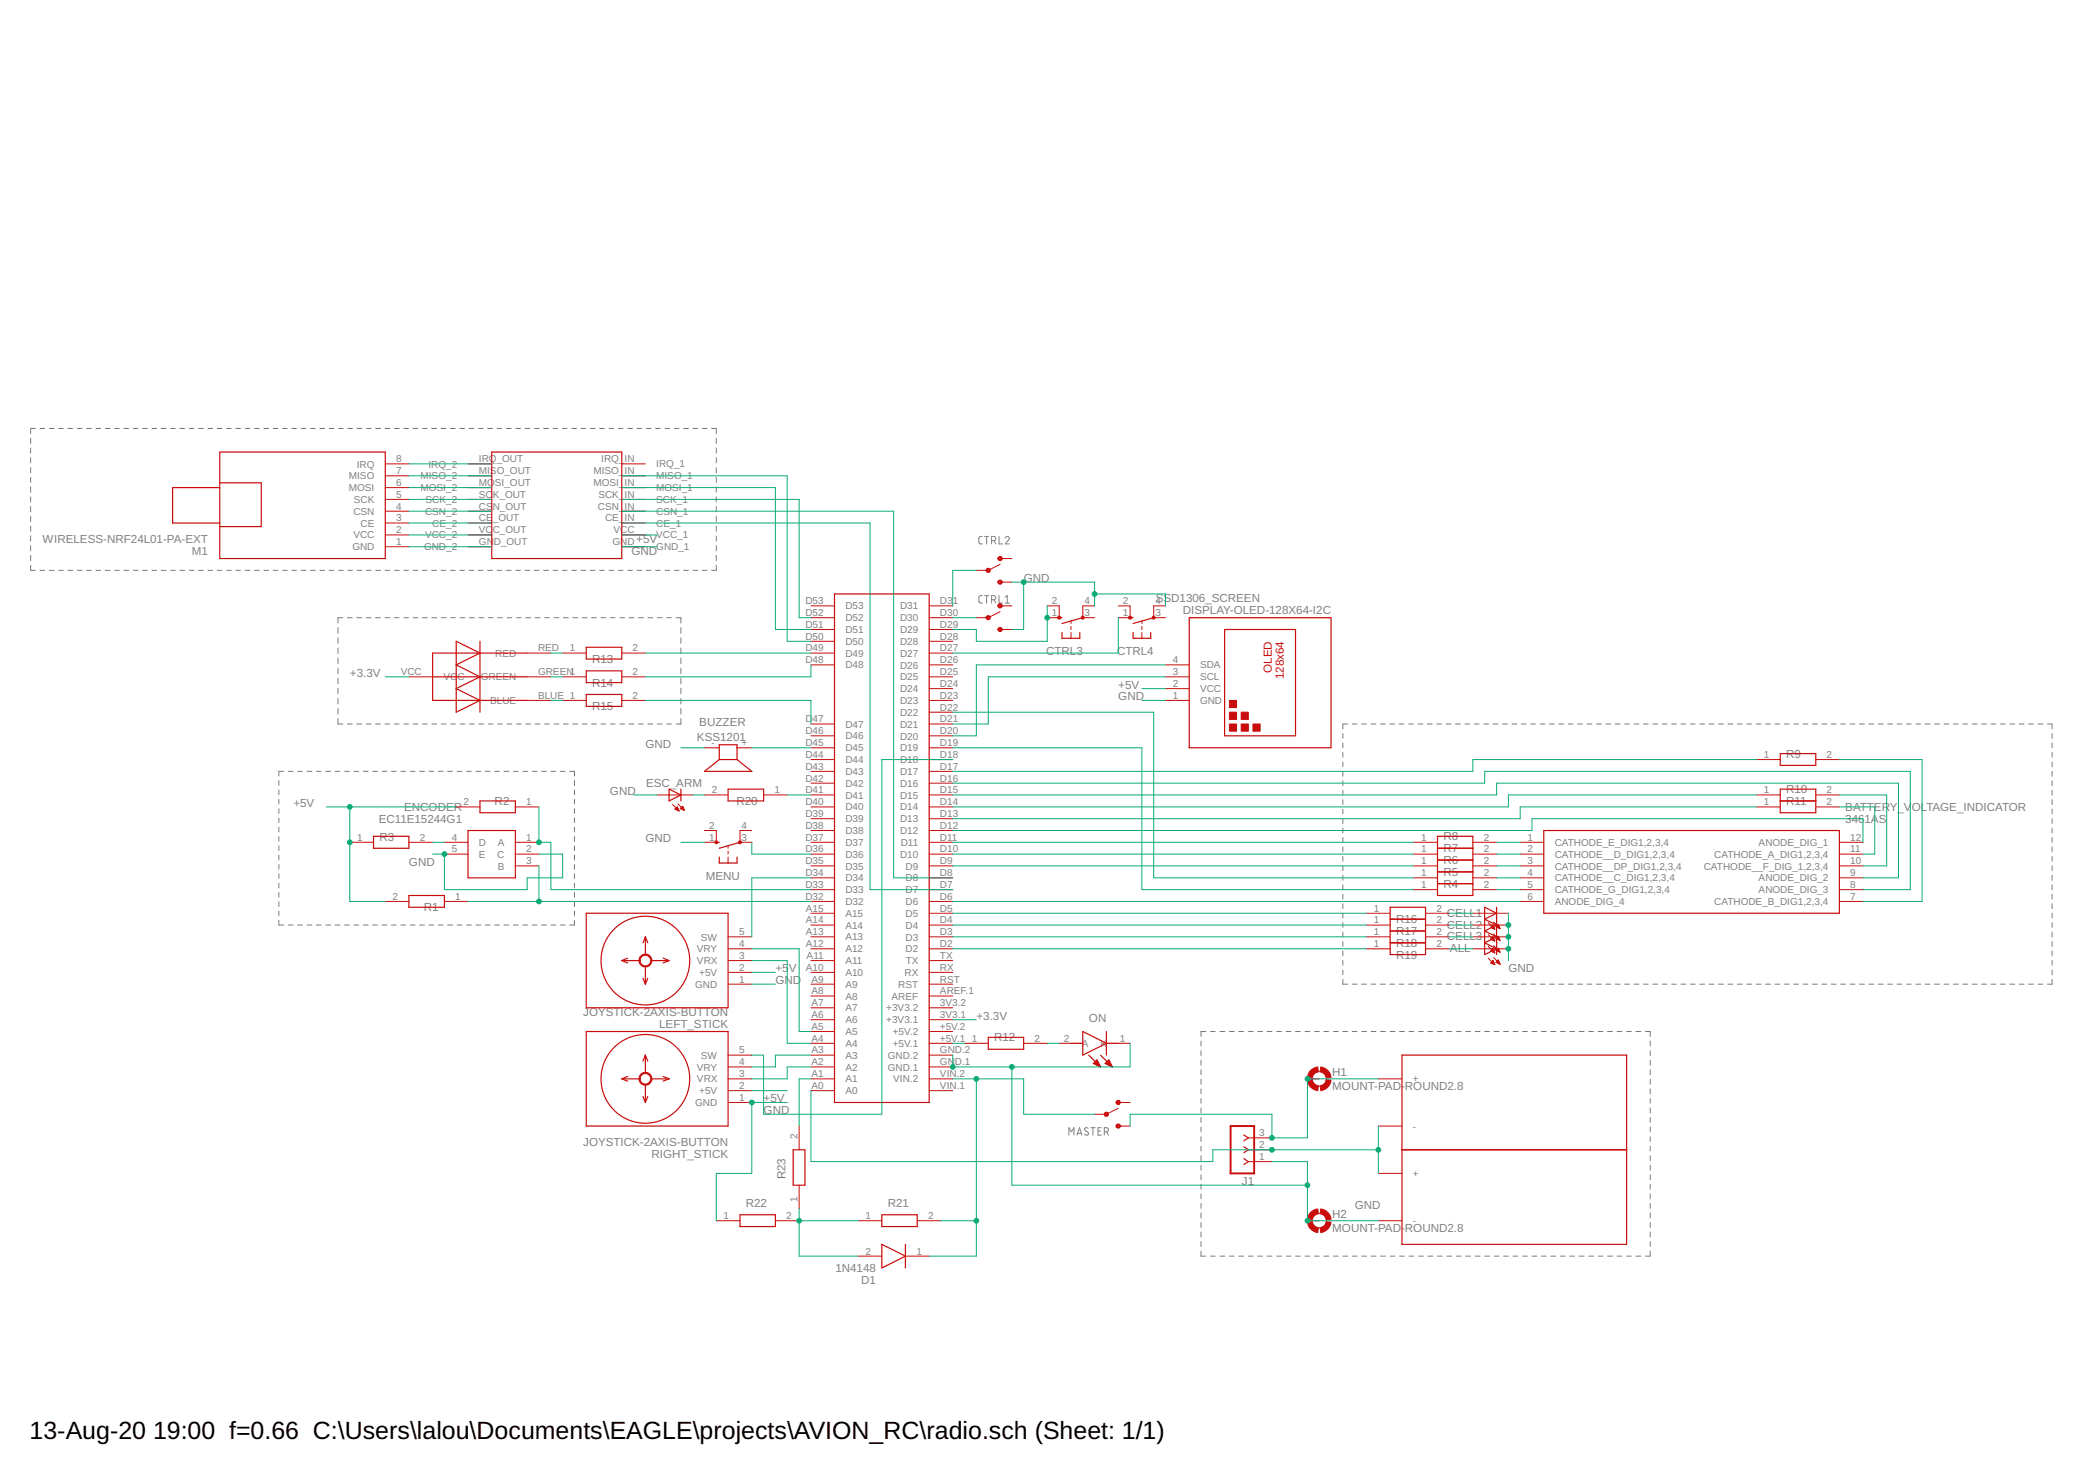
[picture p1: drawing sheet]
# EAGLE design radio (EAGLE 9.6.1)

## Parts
ALL  LED3MM  [LED3MM]
BATTERY_VOLTAGE_INDICATOR  3461AS  [DIPS1016W45P254L3000H740Q12N]
BUZZER  KSS1201  [KSS1201]
CELL1  LED3MM  [LED3MM]
CELL2  LED3MM  [LED3MM]
CELL3  LED3MM  [LED3MM]
CTRL1  SWITCH-SPDT-PTH-8.6X4.3MM  [SWITCH_SPDT_8.6X4.3MM]
CTRL2  SWITCH-SPDT-PTH-8.6X4.3MM  [SWITCH_SPDT_8.6X4.3MM]
CTRL3  10-XX  [B3F-10XX]
CTRL4  10-XX  [B3F-10XX]
D1  1N4148  [DIOAD1165W56L425D185]
ENCODER  EC11E15244G1  [EC11E1544505]
ESC_ARM  LED3MM  [LED3MM]
GEAR  5MMRGBLED  [LED5MMRGB]
H1  MOUNT-PAD-ROUND2.8  [2,8-PAD]
H2  MOUNT-PAD-ROUND2.8  [2,8-PAD]
J1  F-1X03-SIP-100-32  [SIP-100-03-32]
LEFT_STICK  JOYSTICK-2AXIS-BUTTON  [JOYSTICK-2AXIS-BUTTON]
M1  WIRELESS-NRF24L01-PA-EXT  [WIRELESS-NRF24L01-PA-EXT]
MASTER  SWITCH-SPDT-PTH-8.6X4.3MM  [SWITCH_SPDT_8.6X4.3MM]
MENU  10-XX  [B3F-10XX]
ON  SSL-LX5093UWC_G  [SSL-LX5093SGC/B]
R1  CRCW120610K0FKEAHP  [RESC3116X65N]
R2  CRCW120610K0FKEAHP  [RESC3116X65N]
R3  CRCW120610K0FKEAHP  [RESC3116X65N]
R4  CR1206-FX-3300ELF  [RESC3216X75N]
R5  CR1206-FX-3300ELF  [RESC3216X75N]
R6  CR1206-FX-3300ELF  [RESC3216X75N]
R7  CR1206-FX-3300ELF  [RESC3216X75N]
R8  CR1206-FX-3300ELF  [RESC3216X75N]
R9  CR1206-FX-3300ELF  [RESC3216X75N]
R10  CR1206-FX-3300ELF  [RESC3216X75N]
R11  CR1206-FX-3300ELF  [RESC3216X75N]
R12  CRCW1206470RFKEA  [RESC3216X60N]
R13  CR1206-FX-3300ELF  [RESC3216X75N]
R14  CR1206-FX-3300ELF  [RESC3216X75N]
R15  CR1206-FX-3300ELF  [RESC3216X75N]
R16  CRG1206F150R  [RESC3116X65N]
R17  CRG1206F150R  [RESC3116X65N]
R18  CRG1206F150R  [RESC3116X65N]
R19  CRG1206F150R  [RESC3116X65N]
R20  CRG1206F150R  [RESC3116X65N]
R21  CRS1206-FX-1001ELF  [RESC3116X65N]
R22  CRS1206-FX-1001ELF  [RESC3116X65N]
R23  CRS1206-FX-1001ELF  [RESC3116X65N]
RIGHT_STICK  JOYSTICK-2AXIS-BUTTON  [JOYSTICK-2AXIS-BUTTON]
SSD1306_SCREEN  DISPLAY-OLED-128X64-I2C  [DISPLAY-OLED-128X64-I2C]
U$1  LIPO-CELL  (no package)
U$2  LIPO-CELL  (no package)
U$3  YL-105-ADAPTER-NRF24L01  [YL-105]
U$8  MEGA2560_MIKRO  [MEGA2560_MIKRO]

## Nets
+3.3V [test]: GEAR.VCC U$8.3V3.1(+3V3.1)
+5V [master]: LEFT_STICK.2(+5V) R1.2 R2.2 R3.1 RIGHT_STICK.2(+5V) SSD1306_SCREEN.2(VCC) U$3.VCC(VCC_1)
GND [master]: ALL.K(C) BUZZER.- CELL1.K(C) CELL2.K(C) CELL3.K(C) CTRL1.3(S) CTRL2.3(S) CTRL3.4(P1) CTRL4.4(P1) ENCODER.2(C) ENCODER.5(E) ESC_ARM.A H2.B2,8(MOUNT) J1.1 LEFT_STICK.1(GND) MENU.1(S) ON.1(K) R22.1 RIGHT_STICK.1(GND) SSD1306_SCREEN.1(GND) U$2.- U$3.GND(GND_1) U$8.GND.1 U$8.GND.2
N$1 [test]: M1.1(GND) U$3.GND_OUT(GND_2)
N$2 [test]: M1.2(VCC) U$3.VCC_OUT(VCC_2)
N$3 [test]: M1.3(CE) U$3.CE_OUT(CE_2)
N$4 [test]: M1.4(CSN) U$3.CSN_OUT(CSN_2)
N$5 [test]: M1.5(SCK) U$3.SCK_OUT(SCK_2)
N$6 [test]: M1.6(MOSI) U$3.MOSI_OUT(MOSI_2)
N$7 [test]: M1.7(MISO) U$3.MISO_OUT(MISO_2)
N$8 [test]: M1.8(IRQ) U$3.IRQ_OUT(IRQ_2)
N$9 [test]: J1.2 U$1.- U$2.+ U$8.A0
N$10 [test]: R23.2 U$8.A1
N$11 [test]: BATTERY_VOLTAGE_INDICATOR.6(ANODE_DIG_4) U$8.D6
N$12 [test]: BATTERY_VOLTAGE_INDICATOR.5(CATHODE_G_DIG1,2,3,4) R6.2
N$13 [test]: R6.1 U$8.D19
N$14 [test]: BATTERY_VOLTAGE_INDICATOR.4(CATHODE__C_DIG1,2,3,4) R5.2
N$15 [test]: R5.1 U$8.D22
N$16 [test]: R4.1 U$8.D9
N$17 [test]: R7.1 U$8.D10
N$18 [test]: R8.1 U$8.D11
N$19 [test]: BATTERY_VOLTAGE_INDICATOR.1(CATHODE_E_DIG1,2,3,4) R8.2
N$20 [test]: BATTERY_VOLTAGE_INDICATOR.2(CATHODE__D_DIG1,2,3,4) R7.2
N$21 [test]: BATTERY_VOLTAGE_INDICATOR.3(CATHODE__DP_DIG1,2,3,4) R4.2
N$22 [test]: BATTERY_VOLTAGE_INDICATOR.12(ANODE_DIG_1) U$8.D12
N$23 [test]: R11.1 U$8.D13
N$24 [test]: R10.1 U$8.D14
N$25 [test]: BATTERY_VOLTAGE_INDICATOR.9(ANODE_DIG_2) U$8.D15
N$26 [test]: BATTERY_VOLTAGE_INDICATOR.8(ANODE_DIG_3) U$8.D16
N$27 [test]: R9.1 U$8.D17
N$28 [test]: RIGHT_STICK.4(VRY) U$8.A3
N$29 [test]: RIGHT_STICK.3(VRX) U$8.A2
N$30 [test]: LEFT_STICK.3(VRX) U$8.A4
N$31 [test]: LEFT_STICK.4(VRY) U$8.A5
N$32 [test]: BATTERY_VOLTAGE_INDICATOR.7(CATHODE_B_DIG1,2,3,4) R9.2
N$33 [test]: BATTERY_VOLTAGE_INDICATOR.10(CATHODE__F_DIG_1,2,3,4) R10.2
N$34 [test]: BATTERY_VOLTAGE_INDICATOR.11(CATHODE_A_DIG1,2,3,4) R11.2
N$35 [test]: SSD1306_SCREEN.4(SDA) U$8.D20
N$36 [test]: SSD1306_SCREEN.3(SCL) U$8.D21
N$37 [test]: ENCODER.1(A) R2.1 U$8.D33
N$38 [test]: ENCODER.3(B) R1.1 U$8.D32
N$39 [test]: ENCODER.4(D) R3.2 U$8.D35
N$40 [test]: D1.2(A) R21.1 R22.2 R23.1
N$41 [test]: LEFT_STICK.5(SW) U$8.D34
N$42 [test]: CELL1.A R16.2
N$43 [test]: BUZZER.+ U$8.D45
N$44 [test]: RIGHT_STICK.5(SW) U$8.D18
N$45 [test]: CELL2.A R17.2
N$46 [test]: CELL3.A R18.2
N$47 [test]: ALL.A R19.2
N$48 [test]: MENU.3(P) U$8.D36
N$49 [test]: ON.2(A) R12.2
N$50 [test]: CTRL1.2(P) U$8.D30
N$51 [test]: CTRL2.2(P) U$8.D31
N$52 [test]: CTRL3.1(S) CTRL3.2(S1) U$8.D29
N$53 [test]: CTRL4.1(S) U$8.D27
N$55 [test]: R12.1 U$8.+5V.1
N$56 [test]: GEAR.RED R13.1
N$57 [test]: GEAR.GREEN R14.1
N$58 [test]: GEAR.BLUE R15.1
N$59 [test]: R13.2 U$8.D49
N$60 [test]: R14.2 U$8.D48
N$61 [test]: R15.2 U$8.D47
N$62 [test]: R16.1 U$8.D5
N$63 [test]: R17.1 U$8.D4
N$64 [test]: R18.1 U$8.D3
N$65 [test]: R19.1 U$8.D2
N$66 [test]: U$3.MISO_IN(MISO_1) U$8.D50
N$67 [test]: U$3.MOSI_IN(MOSI_1) U$8.D51
N$68 [test]: U$3.SCK_IN(SCK_1) U$8.D52
N$69 [test]: U$3.CSN_IN(CSN_1) U$8.D8
N$70 [test]: U$3.CE_IN(CE_1) U$8.D7
N$71 [test]: R20.1 U$8.D41
N$72 [test]: ESC_ARM.K(C) R20.2
VIN [master]: H1.B2,8(MOUNT) J1.3 MASTER.3(S) U$1.+
VIN_SW [master]: D1.1(K) MASTER.2(P) R21.2 U$8.VIN.2
Unconnected: CTRL1.1(O) CTRL2.1(O) CTRL3.3(P) CTRL4.2(S1) CTRL4.3(P) MASTER.1(O) MENU.2(S1) MENU.4(P1) U$3.IRQ_IN(IRQ_1) U$8.3V3.2(+3V3.2) U$8.+5V.2 U$8.A6 U$8.A7 U$8.A8 U$8.A9 U$8.A10 U$8.A11 U$8.A12 U$8.A13 U$8.A14 U$8.A15 U$8.AREF.1(AREF) U$8.D23 U$8.D24 U$8.D25 U$8.D26 U$8.D28 U$8.D37 U$8.D38 U$8.D39 U$8.D40 U$8.D42 U$8.D43 U$8.D44 U$8.D46 U$8.D53 U$8.RST U$8.RX U$8.TX U$8.VIN.1

## Module KY-040
Ports: 

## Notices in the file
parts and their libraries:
diy-modules: Released under the Creative Commons Attribution 4.0 International License: http://creativecommons.org/licenses/by/4.0
SparkFun-Switches: Licensing: Creative Commons ShareAlike 4.0 International - https://creativecommons.org/licenses/by-sa/4.0
